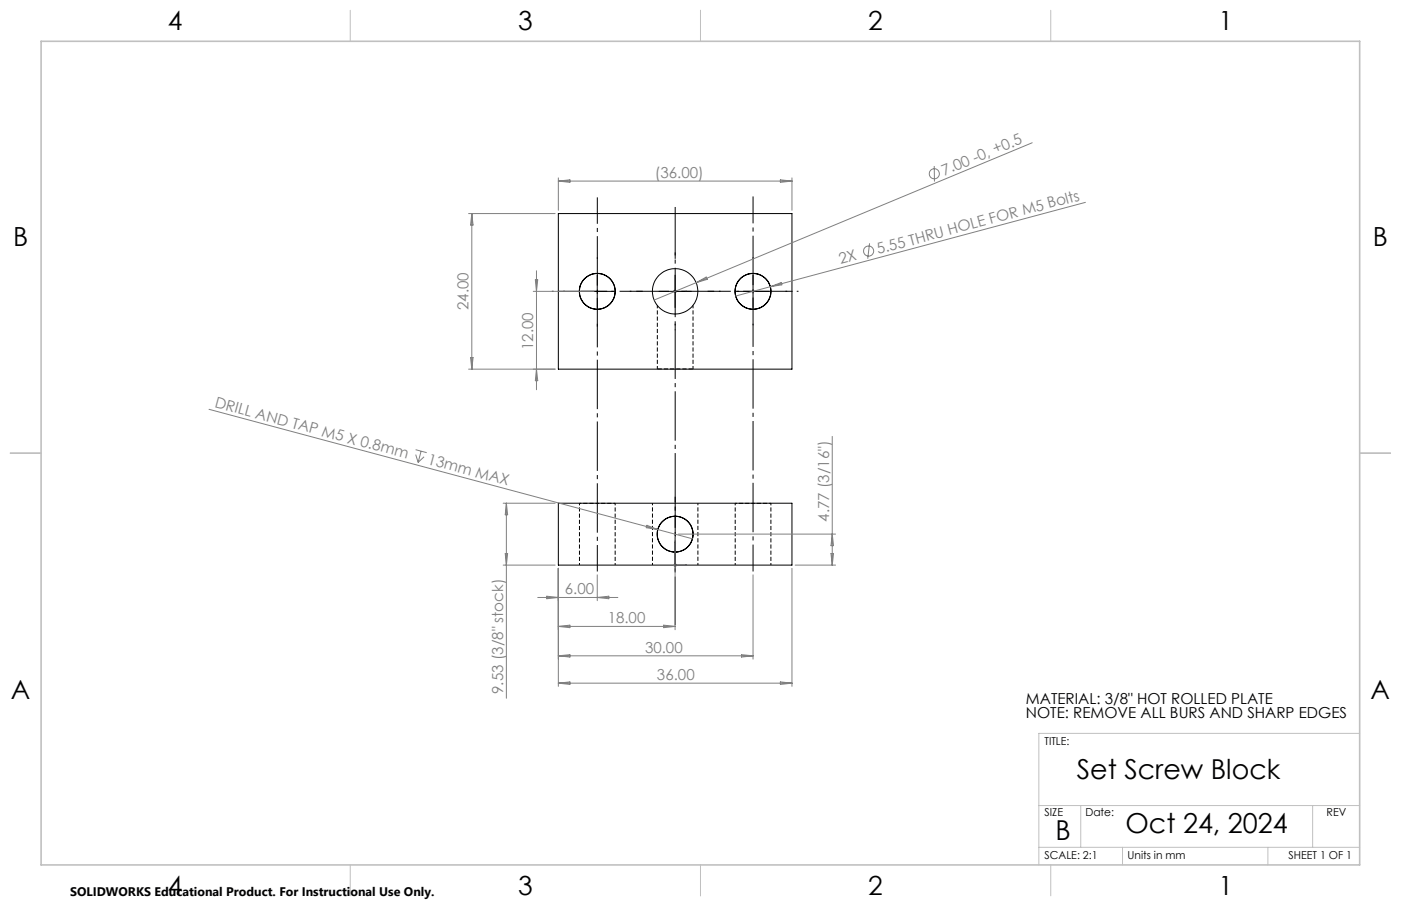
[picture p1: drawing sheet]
<svg xmlns="http://www.w3.org/2000/svg" width="432mm" height="279mm" viewBox="0 0 432 279" stroke-linecap="round" stroke-linejoin="round" font-family="sans-serif">
<path d="M178.6 155.2h5.5M178.6 155.2v19M184.1 155.2h5.5M226.6 155.2h5.5M226.6 155.2v19M232.1 155.2h5.5M189.6 174.2v-19M237.6 174.2v-19" fill="none" stroke="#000" stroke-width=".31" stroke-dasharray="1.3 .6" stroke-dashoffset=".7" stroke-linecap="butt"/>
<path d="M201.1 155.2v19M215.1 174.2v-19" fill="none" stroke="#000" stroke-width=".31" stroke-dasharray="1.3 .6" stroke-dashoffset=".6" stroke-linecap="butt"/>
<path d="M202.6 113.8h-.1M178.5 155.2h.1M226.5 155.2h.1" fill="none" stroke="#000" stroke-width=".31" stroke-dasharray="1.3 .6" stroke-linecap="butt"/>
<g fill="none" stroke="#000" stroke-width=".31">
<path d="M172.1 65.9h72v47.9h-72zM179.1 89.9h10M184.1 84.8v10.1M203.1 89.9h10M208.1 84.8v10.1M227.1 89.9h10M232.1 84.8v10.1M172.1 155.2h72v19.1h-72z"/>
<circle cx="184.1" cy="89.9" r="5.5"/>
<circle cx="184.1" cy="89.8" r="5.5"/>
<circle cx="208.1" cy="89.8" r="7"/>
<circle cx="232.1" cy="89.8" r="5.6"/>
<circle cx="232.1" cy="89.9" r="5.5"/>
<circle cx="208.1" cy="164.7" r="5.5"/>
<circle cx="208.1" cy="164.7" r="5.6"/>
</g>
<path d="M213.6 113.8h-11" fill="none" stroke="#000" stroke-width=".31" stroke-dasharray="1.3 .6" stroke-dashoffset="-.1" stroke-linecap="butt"/>
<path d="M202.6 94.2v19.6M213.6 113.8v-19.6" fill="none" stroke="#000" stroke-width=".31" stroke-dasharray="1.3 .6" stroke-dashoffset=".4" stroke-linecap="butt"/>
<g fill="none" stroke="#808080" stroke-width=".31">
<path d="M172.1 54.9v9.9M172.1 55.8h72M172.1 55.8l3.5-.3v.7zM240.5 55.5l3.6 .3-3.6 .4zM244.1 54.9v9.9M287.9 51.2l.1 4.8M318.1 44l-103.5 43.2M144.4 65.9h26.7M145.4 65.9v47.9M145.4 65.9l.4 3.5h-.8zM268 75l-.6 4.8M334.5 62.4l-107.8 28.9"/>
<path d="M164.4 89.9h18.7M165 86.3h.7l-.4 3.6zM165.3 83.5v36.7M207.6 89.9h1M207.7 89.5l.7 .7M208.1 89.4v.9M208.4 89.5l-.7 .7M214.6 87.2l-13 5.3M214.6 87.2l3.1-1.8 .3 .7zM237.5 88.4l3.3-1.3 .2 .7zM144.4 113.8h26.7M145 110.3h.8l-.4 3.5z"/>
<path d="M165.3 113.8l.4 3.6h-.7zM64.4 126.2l138.3 37.1M128.1 138.7l3.4 .9M129.8 139.1l-.9 3.5M256.5 134.6v39.7M128.1 140.2l.8 2.4M130.7 140.9l-1.8 1.7M155.1 155.2h16M156.1 155.2v60.1M156.1 155.2l.4 3.6h-.8zM155.1 174.3h16M155.7 170.7h.8l-.4 3.6z"/>
<path d="M172.1 175.3v36.4M184.1 177.3v7.9M199.4 162l3.3 1.3-3.5-.6zM202.7 163.3l10.7 2.9M207.6 174.3h1M207.7 173.9l.7 .7M208.1 165.7v28.5M208.4 173.9l-.7 .7M209.1 164.7h48.4M232.1 177.3v26M244.1 175.3v36.4M245.1 174.3h12.4"/>
<path d="M256.1 170.7h.8l-.4 3.6zM256.5 164.7l.4 3.6h-.8zM165.7 184.3h24.7M168.5 183.9l3.6 .4-3.6 .3zM172.1 193.2l3.5-.4v.8zM172.1 193.2h36M184.1 184.3l3.5-.4v.7zM204.5 192.8l3.6 .4-3.6 .4zM172.1 202.2l3.5-.3v.7zM172.1 210.7l3.5-.4v.8zM172.1 202.2h60M172.1 210.7h72"/>
<path d="M228.5 201.9l3.6 .3-3.6 .4zM240.5 210.3l3.6 .4-3.6 .4z"/>
<circle cx="288" cy="53.6" r="1.55"/>
<circle cx="267.7" cy="77.4" r="1.55"/>
</g>
<path d="M208 89.9h.2zM208.1 89.9h.1M208.1 89.9h3.6M208.5 89.9h-.3h.3M211.7 89.9h-.4h.4M208.1 167.1l.1 .3h-.2zM208.1 173.5v.2zM208.1 167.1v7.2h3.6M208.2 174.2l.3 .1zM211.3 174.2l.4 .1h-.4z" fill="none" stroke="#00f" stroke-width=".31"/>
<path d="M208.1 153.2v23" fill="none" stroke="#000" stroke-width=".31" stroke-dasharray="15.2 1.3 1.3 1.3" stroke-dashoffset="5.6" stroke-linecap="butt"/>
<path d="M184.1 176.2v-115.3" fill="none" stroke="#000" stroke-width=".31" stroke-dasharray="15.2 1.3 1.3 1.3" stroke-dashoffset="7.1" stroke-linecap="butt"/>
<path d="M232.1 176.2v-115.6" fill="none" stroke="#000" stroke-width=".31" stroke-dasharray="15.2 1.3 1.3 1.3" stroke-dashoffset="6.9" stroke-linecap="butt"/>
<path d="M170.1 89.8h76" fill="none" stroke="#000" stroke-width=".31" stroke-dasharray="15.2 1.3 1.3 1.3" stroke-dashoffset="-1.8" stroke-linecap="butt"/>
<path d="M208.1 192.8v-129" fill="none" stroke="#000" stroke-width=".31" stroke-dasharray="15.2 1.3 1.3 1.3" stroke-dashoffset=".3" stroke-linecap="butt"/>
<path d="M184.1 79.8v-.5M208.1 79.8v-2M232.1 79.8v-.5M174.1 89.8h-.5M184.1 99.8v.9M194.1 89.8h.5M198.1 89.8h-2M208.1 99.8v2M218.1 89.8h2M222.1 89.8h-.5M232.1 99.8v.5M242.1 89.8h.5" fill="none" stroke="#000" stroke-width=".31" stroke-dasharray="15.2 1.3 1.3 1.3" stroke-linecap="butt"/>
<g fill="none" stroke="#c0c0c0" stroke-width=".31">
<path d="M107.9 3.2v9.5M215.9 3.2v9.5M323.8 3.2v9.5M3.1 139.7h9.6M419.1 139.7h9.5M419.1 226.2h-98.9v40.5M320.2 248.4h98.9M333.1 248.4v12.9M404.6 248.4v12.9M107.9 266.7v9.6M215.9 266.7v9.6M320.2 261.3h98.9"/>
<path d="M323.8 266.7v9.6M346 261.3v5.4M390.8 261.3v5.4"/>
</g>
<path d="M12.7 12.7h406.4v254h-406.4z" fill="none" stroke="#c0c0c0" stroke-width=".5"/>
<g fill="#00f">
<path d="M208.2 89.9h.3z"/>
<path d="M211.3 174.2l.4 .1h-.4zM208.1 167.1l.1 .3h-.2z"/>
<path d="M208.2 174.2l.3 .1zM208.1 173.5v.2zM211.3 89.9h.4zM208 89.9h.2z"/>
</g>
<g font-size="8.5">
<text x="331.9" y="240.2">Set Screw Block</text>
<text x="346.9" y="257">Oct 24, 2024</text>
<text x="325.3" y="259">B</text>
</g>
<g font-size="8.1">
<text x="51.7" y="9.3">4</text>
<text x="159.7" y="9.3">3</text>
<text x="267.6" y="9.3">2</text>
<text x="375.6" y="9.3">1</text>
<text x="4" y="76">B</text>
<text x="423.1" y="76">B</text>
<text x="3.3" y="215.7">A</text>
<text x="422.4" y="215.7">A</text>
<text x="51.7" y="276">4</text>
<text x="159.7" y="276">3</text>
<text x="267.6" y="276">2</text>
<text x="375.6" y="276">1</text>
</g>
<g font-size="4.7" fill="#808080">
<text x="201.9" y="54.8">(36.00)</text>
<text x="291" y="54.2" transform="rotate(-23 291 54.2)">7.00 -0, +0.5</text>
<text x="259.1" y="81.5" transform="rotate(-15 259.1 81.5)">2X</text>
<text x="270.6" y="78.4" transform="rotate(-15 270.6 78.4)">5.55 THRU HOLE FOR M5 Bolts</text>
<text x="144.4" y="95.6" transform="rotate(-90 144.4 95.6)">24.00</text>
<text x="164.4" y="107.9" transform="rotate(-90 164.4 107.9)">12.00</text>
<text x="66" y="125.5" transform="rotate(15 66 125.5)">DRILL AND TAP M5 X 0.8mm</text>
<text x="131.6" y="143.1" transform="rotate(15 131.6 143.1)">13mm MAX</text>
<text x="255.5" y="160.9" transform="rotate(-90 255.5 160.9)">4.77 (3/16&quot;)</text>
<text x="174.1" y="183.2">6.00</text>
<text x="187.3" y="192.2">18.00</text>
<text x="198.8" y="201.2">30.00</text>
<text x="202.5" y="209.6">36.00</text>
<text x="155.1" y="214" transform="rotate(-90 155.1 214)">9.53 (3/8&quot; stock)</text>
</g>
<g font-size="4.7">
<text x="316.2" y="217">MATERIAL: 3/8&quot; HOT ROLLED PLATE</text>
<text x="316.2" y="221.5">NOTE: REMOVE ALL BURS AND SHARP EDGES</text>
</g>
<text font-size="3.8" x="21.6" y="276.3">SOLIDWORKS Educational Product. For Instructional Use Only.</text>
<g font-size="3.4">
<text x="321.9" y="229.7">TITLE:</text>
<text x="321.9" y="251.6">SIZE</text>
<text x="334.5" y="251.6">Date:</text>
<text x="408.9" y="251.7">REV</text>
<text x="321.9" y="265.1">SCALE: 2:1</text>
<text x="347.5" y="265.1">Units in mm</text>
<text x="397.2" y="265.1">SHEET 1 OF 1</text>
</g>
</svg>
